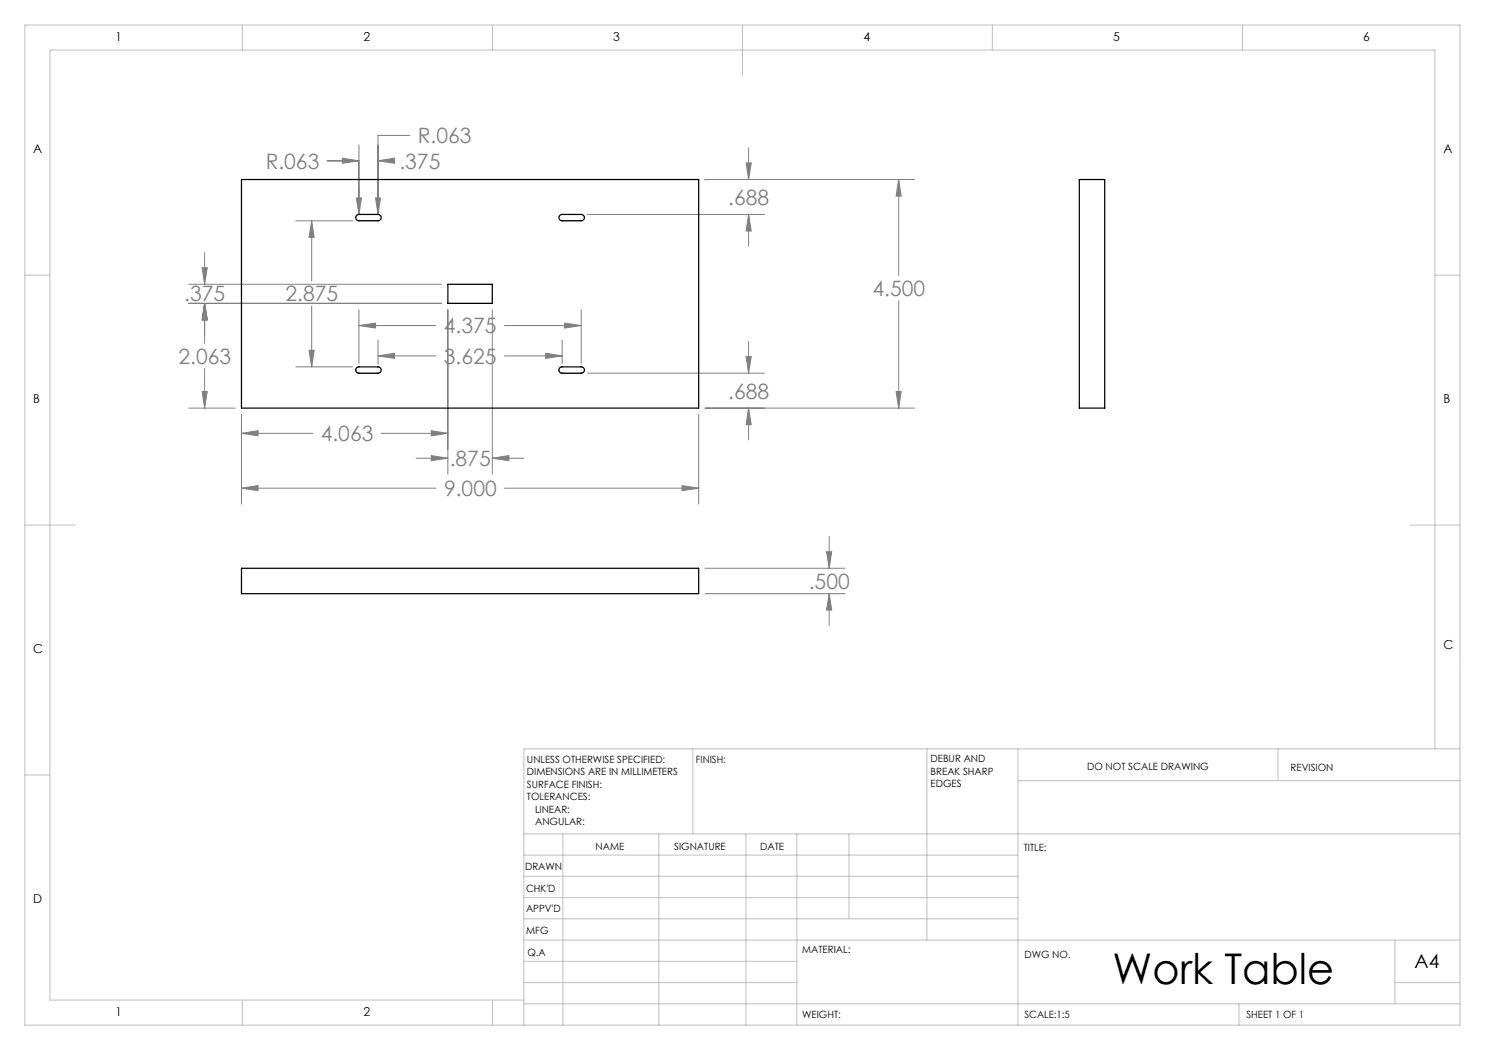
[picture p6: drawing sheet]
<svg xmlns="http://www.w3.org/2000/svg" width="297mm" height="210mm" viewBox="0 0 297 210" stroke-linecap="round" stroke-linejoin="round" font-family="sans-serif">
<g fill="none" stroke="#808080" stroke-width=".2">
<path d="M65.4 32.2h6.4M68.5 31.6l3.3 .6-3.3 .5zM71.3 39.6h1l-.5 3.3zM71.8 32.2v10.7M71.8 29v12.6M75.1 39.6h1l-.5 3.3zM75.6 32.2l3.3-.6v1.1zM75.6 32.2h2.7M82 27.1h-6.4v15.8M141 35.9h41.9M149.2 32.6h1l-.5 3.3zM149.7 29.6v6.3"/>
<path d="M179.7 35.9l.5 3.3h-1zM179.7 35.9v19.2M37.7 56.9h50.6M40.4 53.5h1.1l-.6 3.4zM40.9 50.5v6.4M59.2 44.2h11.3M62.3 44.2l.5 3.3h-1zM62.3 44.2v12M117.5 42.9h35.4M149.7 42.9l.5 3.3h-1zM149.7 42.9v6.3M37.7 60.7h50.6"/>
<path d="M40.4 78.3h1.1l-.6 3.3zM40.9 60.7l.6 3.3h-1.1zM40.9 60.7v7.9M40.9 73.7v7.9M59.2 73.4h11.3M61.8 70.1h1l-.5 3.3zM62.3 61.2v12.2M71.8 65.1l3.3-.5v1zM71.8 61.9v10.8M71.8 65.1h15.4M75.6 71.2l3.3-.5v1zM75.6 68v4.7"/>
<path d="M75.6 71.2h11.6M89.6 61.9v32.9M98.5 61.9v32.9M100.9 65.1h15.3M100.9 71.2h11.5M109.1 70.7l3.3 .5-3.3 .5zM112.4 68v4.7M112.9 64.6l3.3 .5-3.3 .5zM116.2 61.9v10.8M117.5 74.6h35.4M149.2 71.3h1l-.5 3.3zM149.7 68.3v6.3"/>
<path d="M179.2 78.3h1l-.5 3.3zM179.7 60.1v21.5M37.7 81.6h9.3M48.3 97.6l3.3-.5v1zM48.3 86.7l3.3-.6v1.1zM48.3 82.9v17.9M48.3 97.6h38.9M48.3 86.7h14.2M76.2 86.7h13.4M83.2 91.6h6.4M86.3 91.1l3.3 .5-3.3 .5zM86.3 86.1l3.3 .6-3.3 .5z"/>
<path d="M98.5 91.6l3.3-.5v1zM98.5 91.6h6.3M100.9 97.6h38.8M136.4 97.1l3.3 .5-3.3 .5zM139.7 82.9v17.9M141 81.6h41.9M149.7 81.6l.5 3.3h-1zM149.7 81.6v6.4M141 113.7h28M141 118.7h28M165.3 110.3h1l-.5 3.4zM165.8 118.7l.5 3.3h-1z"/>
<path d="M165.8 107.3v6.4M165.8 118.7v6.4"/>
</g>
<g fill="none" stroke="#c0c0c0" stroke-width=".2">
<path d="M5 5h287v200h-287zM48.5 5v5M98.5 5v5M148.5 5v10M198.5 5v5M248.5 5v5M5 55h5M287 55h5M5 105h10M282 105h10M5 155h5M138.6 149.8v17"/>
<path d="M185.4 149.8v38.2M203.6 149.8v55.2M203.6 156.1h88.4M255.6 149.8v6.3M287 149.8v-139.8h-277v190h94.8M292 149.8h-187.2v55.2M104.8 166.8h187.2M104.8 179.5h98.8M104.8 175.3h98.8M104.8 171h98.8M112.6 166.8v38.2M131.8 166.8v38.2"/>
<path d="M149.2 166.8v38.2M159.4 166.8v38.2M169.8 166.8v17M104.8 183.8h98.8M104.8 196.5h54.6M104.8 192.3h54.6M104.8 188h187.2M279 196.5h13M279 188v12.8M48.5 200v5M98.5 200v5M104.8 200.8h187.2"/>
<path d="M247.8 200.8v4.2"/>
</g>
<path d="M179.7 35.9l.5 3.3h-1zM179.2 78.3h1l-.5 3.3zM136.4 97.1l3.3 .5-3.3 .5zM48.3 97.6l3.3-.5v1zM71.3 39.6l.5 3.3 .5-3.3zM75.6 32.2l3.3-.6v1.1zM68.5 31.6l3.3 .6-3.3 .5zM75.1 39.6l.5 3.3 .5-3.3zM40.4 53.5h1.1l-.6 3.4zM40.9 60.7l.6 3.3h-1.1zM86.3 91.1l3.3 .5-3.3 .5zM98.5 91.6l3.3-.5v1zM48.3 86.7l3.3-.6v1.1zM86.3 86.1l3.3 .6-3.3 .5zM40.4 78.3h1.1l-.6 3.3zM40.9 60.7l.6 3.3h-1.1zM149.7 42.9l.5 3.3h-1zM149.2 32.6h1l-.5 3.3zM149.2 71.3h1l-.5 3.3zM149.7 81.6l.5 3.3h-1zM71.8 65.1l3.3-.5v1zM112.9 64.6l3.3 .5-3.3 .5zM75.6 71.2l3.3-.5v1zM109.1 70.7l3.3 .5-3.3 .5zM62.3 44.2l.5 3.3h-1zM61.8 70.1h1l-.5 3.3zM165.3 110.3h1l-.5 3.4zM165.8 118.7l.5 3.3h-1z" fill="#808080"/>
<path d="M48.3 35.9h91.4v45.7h-91.4zM215.9 35.9h5v45.7h-5zM71.4 43l.4-.1h3.8a.64 .64 0 0 1 .6 .6 .64 .64 0 0 1-.6 .7h-3.8a.64 .64 0 0 1-.6-.5 .64 .64 0 0 1 .2-.7zM89.6 56.9h8.9v3.8h-8.9zM112 43l.4-.1h3.8a.64 .64 0 0 1 .7 .6 .64 .64 0 0 1-.7 .7h-3.8a.64 .64 0 0 1-.6-.5 .64 .64 0 0 1 .2-.7zM71.4 73.5l.4-.1h3.8a.64 .64 0 0 1 .6 .6 .64 .64 0 0 1-.6 .6h-3.8a.64 .64 0 0 1-.6-.4 .64 .64 0 0 1 .2-.7zM112 73.5l.4-.1h3.8a.64 .64 0 0 1 .7 .6 .64 .64 0 0 1-.7 .6h-3.8a.64 .64 0 0 1-.6-.4 .64 .64 0 0 1 .2-.7zM48.3 113.7h91.4v5h-91.4z" fill="none" stroke="#000" stroke-width=".25"/>
<text font-size="8.5" x="222.5" y="196.7">Work Table</text>
<g font-size="4.2" fill="#808080">
<text x="83.6" y="28.7">R.063</text>
<text x="53.1" y="33.7">R.063</text>
<text x="79.9" y="33.7">.375</text>
<text x="145.7" y="41">.688</text>
<text x="174.5" y="59.2">4.500</text>
<text x="36.9" y="60.3">.375</text>
<text x="57.1" y="60.3">2.875</text>
<text x="88.8" y="66.7">4.375</text>
<text x="35.7" y="72.8">2.063</text>
<text x="88.8" y="72.8">3.625</text>
<text x="145.7" y="79.7">.688</text>
<text x="64.1" y="88.2">4.063</text>
<text x="89.9" y="93.2">.875</text>
<text x="88.8" y="99.2">9.000</text>
<text x="161.8" y="117.7">.500</text>
</g>
<text font-size="3.9" x="282.9" y="193.6">A4</text>
<g font-size="2.5">
<text x="23.1" y="8.2">1</text>
<text x="72.7" y="8.2">2</text>
<text x="122.7" y="8.2">3</text>
<text x="172.7" y="8.2">4</text>
<text x="222.7" y="8.2">5</text>
<text x="272.7" y="8.2">6</text>
<text x="6.7" y="30.7">A</text>
<text x="288.7" y="30.7">A</text>
<text x="6.7" y="80.7">B</text>
<text x="288.7" y="80.7">B</text>
<text x="6.7" y="130.7">C</text>
<text x="288.7" y="129.7">C</text>
<text x="6.7" y="180.7">D</text>
<text x="23.1" y="203.2">1</text>
<text x="72.7" y="203.2">2</text>
</g>
<g font-size="2">
<text x="105.4" y="152.6">UNLESS OTHERWISE SPECIFIED:</text>
<text x="105.4" y="155.1">DIMENSIONS ARE IN MILLIMETERS</text>
<text x="139.2" y="152.6">FINISH:</text>
<text x="186.1" y="152.5">DEBUR AND</text>
<text x="186.1" y="155">BREAK SHARP</text>
<text x="217.4" y="154">DO NOT SCALE DRAWING</text>
<text x="258.1" y="154.2">REVISION</text>
<text x="105.4" y="157.6">SURFACE FINISH:</text>
<text x="105.4" y="160.1">TOLERANCES:</text>
<text x="186.1" y="157.5">EDGES</text>
<text x="107" y="162.6">LINEAR:</text>
<text x="107" y="165.1">ANGULAR:</text>
<text x="119.1" y="170">NAME</text>
<text x="134.8" y="169.9">SIGNATURE</text>
<text x="152" y="169.9">DATE</text>
<text x="204.8" y="170.2">TITLE:</text>
<text x="105" y="174.1">DRAWN</text>
<text x="105.2" y="178.3">CHK'D</text>
<text x="105.2" y="182.4">APPV'D</text>
<text x="105.3" y="186.8">MFG</text>
<text x="105.5" y="191.1">Q.A</text>
<text x="160.5" y="190.5">MATERIAL:</text>
<text x="204.9" y="191.6">DWG NO.</text>
<text x="160.4" y="203.5">WEIGHT:</text>
<text x="204.9" y="203.6">SCALE:1:5</text>
<text x="249.3" y="203.6">SHEET 1 OF 1</text>
</g>
</svg>
